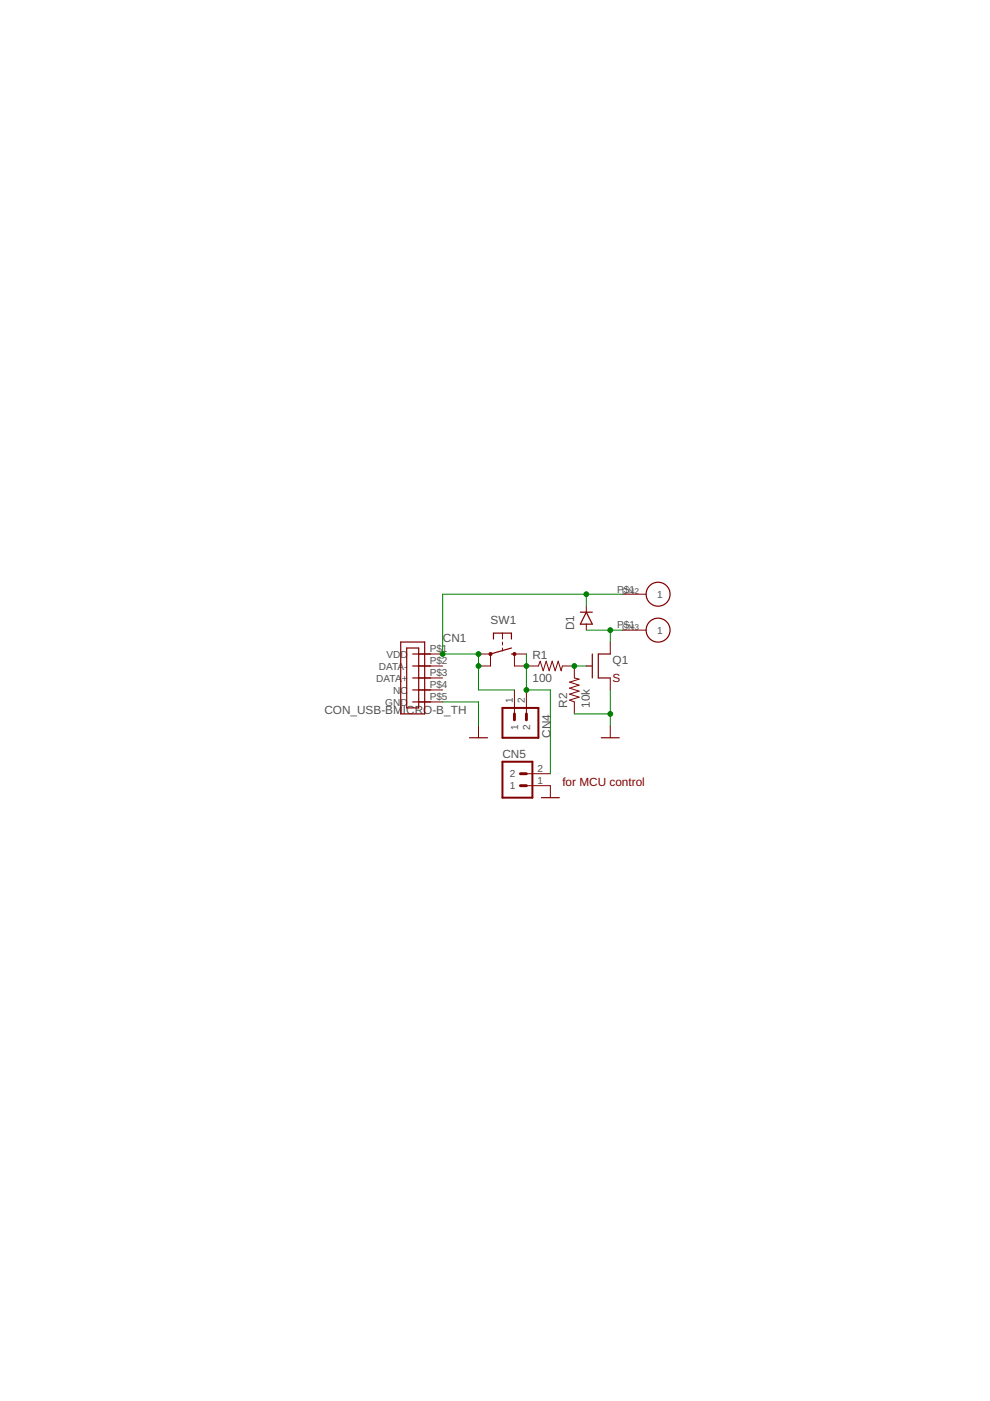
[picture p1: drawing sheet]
<svg xmlns="http://www.w3.org/2000/svg" width="210mm" height="297mm" viewBox="0 0 210 297" stroke-linecap="round" stroke-linejoin="round" font-family="sans-serif">
<g fill="none" stroke="#800000" stroke-width=".25">
<path d="M85 136.1h5v15.3h-5zM86.2 137.4h2.6v12.7h-2.6zM87.5 138.7h3.8M104.6 135.5v-1.3h3.8v1.3M108.4 138.7h.7M108.4 137.4l-4.4 1.3M123 129.8h2.6M124.3 129.8l1.3 2.5h-2.6zM125.6 138.7v5M129.4 138.7h-2.5v5h2.5M87.5 141.2h3.8M87.5 143.7h3.8"/>
<path d="M87.5 146.3h3.8M87.5 148.8h3.8M99.5 156.4h3.9M124.3 141.2h1.3M127.5 156.4h3.8M114.8 169.1h3.8"/>
<circle cx="139.5" cy="133.6" r="2.54"/>
<circle cx="139.5" cy="126" r="2.54"/>
</g>
<g fill="none" stroke="#800000" stroke-width=".21">
<path d="M88.8 138.7h5.1M101.5 138.7h2.5v2.5h-2.5M106.5 134.2v1.3M106.5 136.1v.7M106.5 137.4v.6M111.6 138.7h-2.5v2.5h5.1l.3-1 .7 2 .6-2 .6 2 .7-2 .6 2 .6-2 .7 2 .2-1h2.6v2.5l1 .3-2 .6 2 .7-2 .6 2 .6-2 .7 2 .6-2 .6 1 .4v2.6M124.3 128.5v1.3M124.3 132.3v1.3M129.4 136.1v2.6M131.9 126h5.1M131.9 133.6h5.1M88.8 143.7h5.1"/>
<path d="M88.8 141.2h5.1M88.8 148.8h5.1M88.8 146.3h5.1M101.5 153.9v2.5M109.1 146.3v5.1M111.6 146.3v5.1M129.4 143.7v2.6M129.4 153.9v2.5M111.6 166.6h5.1v2.5M111.6 164h5.1"/>
</g>
<g fill="#800000" stroke="#800000" stroke-width=".21">
<circle cx="104" cy="138.7" r=".32"/>
<circle cx="109.1" cy="138.7" r=".32"/>
</g>
<path d="M106.5 150.1h7.7v6.3h-7.7zM106.5 161.5h6.4v7.6h-6.4z" fill="none" stroke="#800000" stroke-width=".42"/>
<path d="M109.1 151.4v1.2M111.6 151.4v1.2M110.3 164h1.3M110.3 166.6h1.3" fill="none" stroke="#800000" stroke-width=".61"/>
<path d="M111.6 138.7v7.6h5.1v17.7M124.3 133.6h7.6M124.3 126v2.5M129.4 133.6v2.5M131.9 126h-38v12.7h7.6v7.6h7.6M93.9 148.8h7.6v5.1M121.8 151.4h7.6M121.8 141.2h2.5M129.4 146.3v7.6" fill="none" stroke="#008000" stroke-width=".21"/>
<g fill="#008000" stroke="#008000" stroke-width=".21">
<circle cx="129.4" cy="151.4" r=".51"/>
<circle cx="129.4" cy="133.6" r=".51"/>
<circle cx="93.9" cy="138.7" r=".51"/>
<circle cx="101.5" cy="138.7" r=".51"/>
<circle cx="101.5" cy="141.2" r=".51"/>
<circle cx="124.3" cy="126" r=".51"/>
<circle cx="121.8" cy="141.2" r=".51"/>
<circle cx="111.6" cy="141.2" r=".51"/>
<circle cx="111.6" cy="146.3" r=".51"/>
</g>
<g font-size="2.5" fill="#505050">
<text x="93.9" y="136.1">CN1</text>
<text x="104" y="132.3">SW1</text>
<text x="121.8" y="133.6" transform="rotate(-90 121.8 133.6)">D1</text>
<text x="112.9" y="139.7">R1</text>
<text x="129.9" y="140.7">Q1</text>
<text x="112.9" y="144.5">100</text>
<text x="68.8" y="151.4">CON_USB-BM</text>
<text x="85.4" y="151.4">ICRO-B_TH</text>
<text x="120.3" y="150.1" transform="rotate(-90 120.3 150.1)">R2</text>
<text x="125.1" y="150.1" transform="rotate(-90 125.1 150.1)">10k</text>
<text x="106.5" y="160.7">CN5</text>
<text x="116.7" y="156.4" transform="rotate(-90 116.7 156.4)">CN4</text>
</g>
<g font-size="2.5" fill="#800000">
<text x="129.9" y="144.5">S</text>
<text x="119.2" y="166.6">for MCU control</text>
</g>
<g font-size="2.1" fill="#505050">
<text x="130.9" y="125.6">P$1</text>
<text x="139.3" y="126.7">1</text>
<text x="130.9" y="133.2">P$1</text>
<text x="139.3" y="134.4">1</text>
<text x="80.3" y="142">DATA-</text>
<text x="81.9" y="139.4">VDD</text>
<text x="91.1" y="143.4">P$3</text>
<text x="91.1" y="140.9">P$2</text>
<text x="91.1" y="138.3">P$1</text>
<text x="79.8" y="144.5">DATA</text>
<text x="81.7" y="149.6">GND</text>
<text x="83.3" y="147">NC</text>
<text x="85.2" y="144.5">+</text>
<text x="91.1" y="148.5">P$5</text>
<text x="91.1" y="145.9">P$4</text>
<text x="108.7" y="149" transform="rotate(-90 108.7 149)">1</text>
<text x="111.3" y="149" transform="rotate(-90 111.3 149)">2</text>
<text x="109.8" y="154.9" transform="rotate(-90 109.8 154.9)">1</text>
<text x="112.4" y="154.9" transform="rotate(-90 112.4 154.9)">2</text>
<text x="108.1" y="167.3">1</text>
<text x="108.1" y="164.8">2</text>
<text x="114" y="166.2">1</text>
<text x="114" y="163.7">2</text>
</g>
<g font-size="1.8" fill="#505050">
<text x="131.9" y="126">CN2</text>
<text x="131.9" y="133.6">CN3</text>
</g>
</svg>
